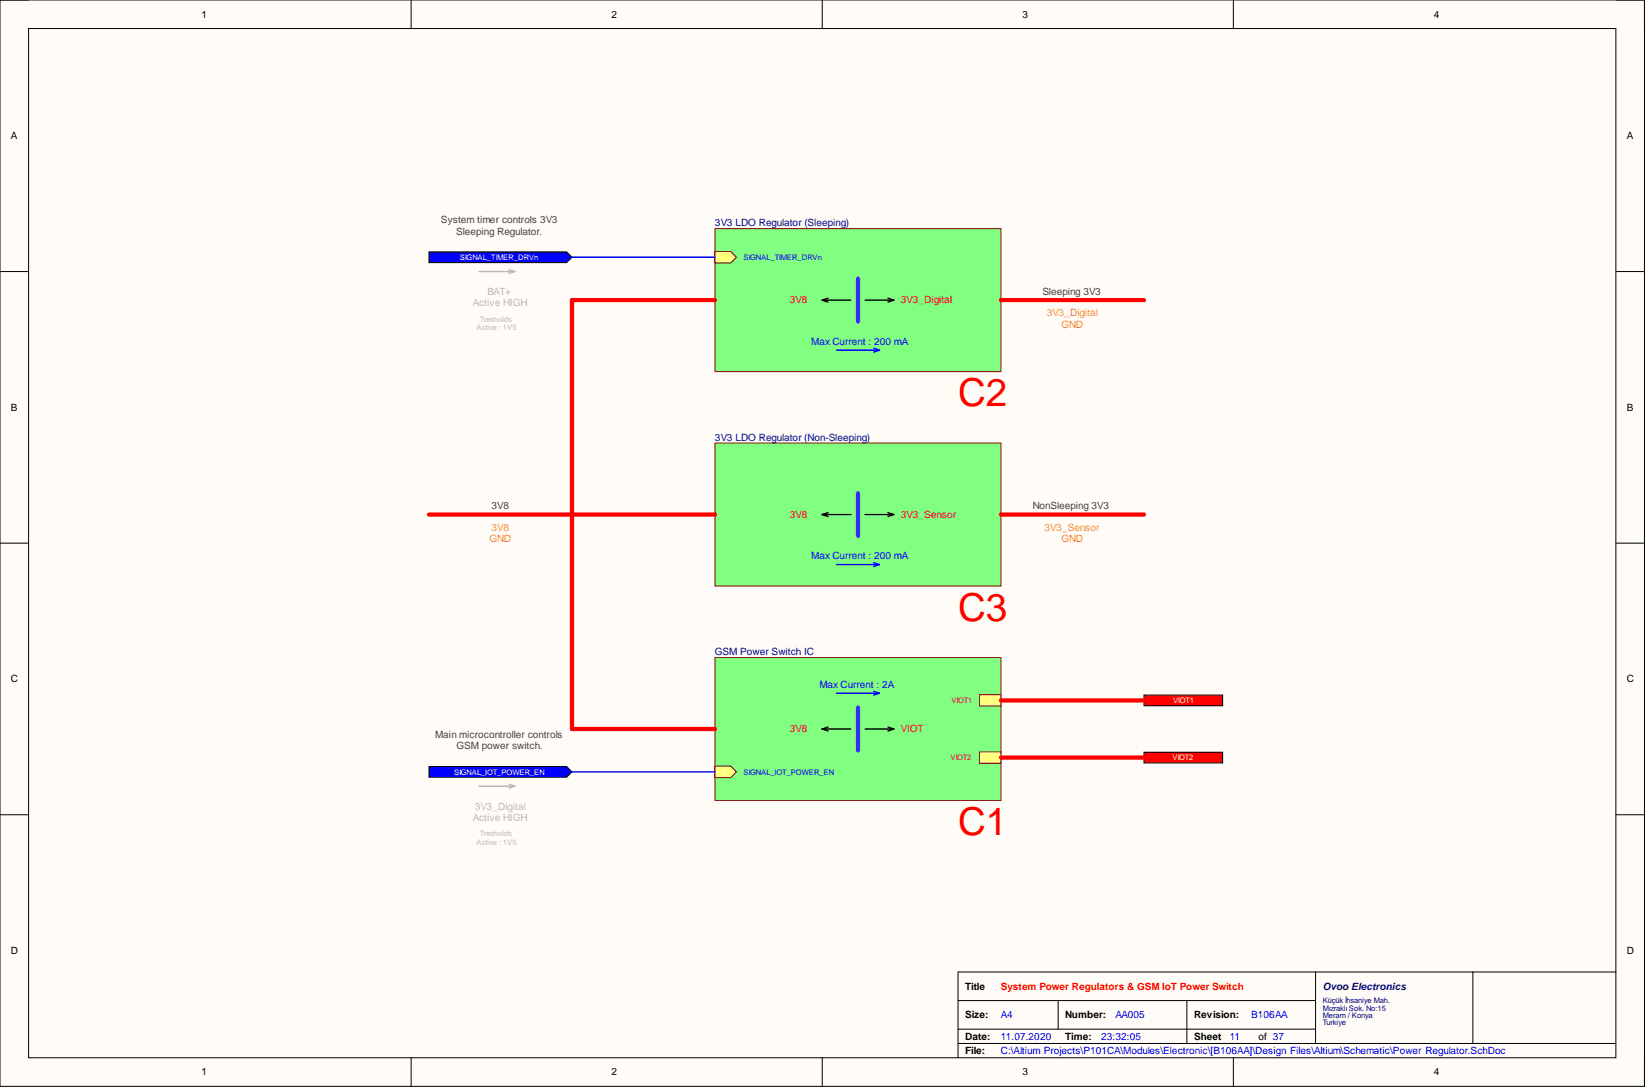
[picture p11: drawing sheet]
<svg xmlns="http://www.w3.org/2000/svg" width="292mm" height="193mm" viewBox="0 0 292 193" stroke-linecap="round" stroke-linejoin="round" font-family="sans-serif">
<path d="M0 0h292v192.9h-292z" fill-rule="evenodd" fill="#fffcf8"/>
<path d="M0 0h292v192.9h-292z" fill="none" stroke="#000" stroke-width=".18"/>
<path d="M5.1 5.1h281.8v182.7h-281.8z" fill-rule="evenodd" fill="#fffcf8"/>
<g fill="none" stroke="#000" stroke-width=".18">
<path d="M0 0h5.1M73 0v5.1M146 0v5.1M219 0v5.1M286.9 0h5.1v5.1M5.1 5.1h281.8v182.7h-281.8zM0 48.2h5.1M286.9 48.2h5.1M0 96.4h5.1M286.9 96.4h5.1M0 144.6h5.1M286.9 144.6h5.1"/>
<path d="M170.1 177.6h63.5M187.9 177.6v5.1M210.8 177.6v7.6M233.6 172.6v12.6M261.5 172.6v12.6M286.9 172.6h-116.8v15.2M73 187.8v5.1M146 187.8v5.1M170.1 185.2h116.8M170.1 182.7h63.5M219 187.8v5.1M292 187.8v5.1"/>
</g>
<path d="M127 116.7h50.7v25.4h-50.7z" fill-rule="evenodd" fill="#80ff80"/>
<path d="M127 116.7h50.7v25.4h-50.7z" fill="none" stroke="#800000" stroke-width=".18"/>
<path d="M127 136h2.8l1 1-1 1h-2.8z" fill-rule="evenodd" fill="#ffff80"/>
<path d="M127 136h2.8l1 1-1 1h-2.8z" fill="none" stroke="#800000" stroke-width=".18"/>
<path d="M173.9 133.5h3.8v2h-3.8z" fill-rule="evenodd" fill="#ffff80"/>
<path d="M173.9 133.5h3.8v2h-3.8z" fill="none" stroke="#800000" stroke-width=".18"/>
<path d="M173.9 123.3h3.8v2.1h-3.8z" fill-rule="evenodd" fill="#ffff80"/>
<path d="M173.9 123.3h3.8v2.1h-3.8z" fill="none" stroke="#800000" stroke-width=".18"/>
<path d="M127 78.7h50.7v25.3h-50.7z" fill-rule="evenodd" fill="#80ff80"/>
<path d="M127 78.7h50.7v25.3h-50.7z" fill="none" stroke="#800000" stroke-width=".18"/>
<path d="M127 40.6h50.7v25.4h-50.7z" fill-rule="evenodd" fill="#80ff80"/>
<path d="M127 40.6h50.7v25.4h-50.7z" fill="none" stroke="#800000" stroke-width=".18"/>
<path d="M127 44.7h2.8l1 1-1 1h-2.8z" fill-rule="evenodd" fill="#ffff80"/>
<path d="M127 44.7h2.8l1 1-1 1h-2.8z" fill="none" stroke="#800000" stroke-width=".18"/>
<path d="M127 53.3h-25.4v76.1h25.4M177.7 53.3h25.4M76.2 91.3h50.8M177.7 91.3h25.4" fill="none" stroke="#f00" stroke-width=".76"/>
<path d="M85.1 48.2h6.3M90.4 47.9l1 .3M91.4 48.2l-1 .3" fill="none" stroke="#b7b7b7" stroke-width=".25"/>
<path d="M76.2 44.7h24.4l1 1-1 .9h-24.4z" fill-rule="evenodd" fill="#00f"/>
<path d="M76.2 44.7h24.4l1 1-1 .9h-24.4z" fill="none" stroke="#000" stroke-width=".18"/>
<path d="M85.1 139.6h6.3M90.4 139.2l1 .4M91.4 139.6l-1 .3" fill="none" stroke="#b7b7b7" stroke-width=".25"/>
<path d="M76.2 136.1h24.4l1 .9-1 1h-24.4z" fill-rule="evenodd" fill="#00f"/>
<path d="M76.2 136.1h24.4l1 .9-1 1h-24.4z" fill="none" stroke="#000" stroke-width=".18"/>
<path d="M203.1 123.4h14v1.9h-14z" fill-rule="evenodd" fill="#f00"/>
<path d="M203.1 123.4h14v1.9h-14z" fill="none" stroke="#000" stroke-width=".18"/>
<path d="M203.1 133.5h14v1.9h-14z" fill-rule="evenodd" fill="#f00"/>
<path d="M203.1 133.5h14v1.9h-14z" fill="none" stroke="#000" stroke-width=".18"/>
<path d="M101.6 45.7h25.4M148.5 62.2h7.7M155.1 61.8l1.1 .4M156.2 62.2l-1.1 .3M155.1 99.9l1.1 .3M148.5 100.2h7.7M156.2 100.2l-1.1 .4M101.6 137h25.4M148.5 123.1h7.7M155.1 122.7l1.1 .4M156.2 123.1l-1.1 .3" fill="none" stroke="#00f" stroke-width=".25"/>
<path d="M152.4 49.5v7.6M152.4 87.5v7.7M152.4 125.6v7.6" fill="none" stroke="#90f" stroke-width=".76"/>
<g fill="none" stroke="#000" stroke-width=".25">
<path d="M146 53.3h5.1M146 53.3l1 .3M147 52.9l-1 .4M153.6 53.3h5.1M157.7 52.9l1 .4M158.7 53.3l-1 .3M146 91.3h5.1M146 91.3l1 .4M147 91l-1 .3M153.6 91.3h5.1M157.7 91l1 .3M158.7 91.3l-1 .4"/>
<path d="M146 129.4h5.1M146 129.4l1 .4M147 129.1l-1 .3M153.6 129.4h5.1M157.7 129.1l1 .3M158.7 129.4l-1 .4"/>
</g>
<path d="M177.7 124.3h25.4M177.7 134.5h25.4" fill="none" stroke="#f00" stroke-width=".76"/>
<g font-size="6.9" fill="#f00">
<text x="170.1" y="72.1">C2</text>
<text x="170.1" y="110.2">C3</text>
<text x="170.1" y="148.3">C1</text>
</g>
<g font-size="1.8">
<text x="35.8" y="3.1">1</text>
<text x="108.6" y="3.1">2</text>
<text x="181.6" y="3.1">3</text>
<text x="254.6" y="3.1">4</text>
<text x="1.9" y="24.7">A</text>
<text x="288.9" y="24.7">A</text>
<text x="1.9" y="72.9">B</text>
<text x="288.9" y="72.9">B</text>
<text x="1.9" y="121.1">C</text>
<text x="288.9" y="121.1">C</text>
<text x="1.9" y="169.3">D</text>
<text x="288.9" y="169.3">D</text>
<text x="171.4" y="175.7">Title</text>
<text x="171.4" y="180.8">Size:</text>
<text x="171.4" y="184.6">Date:</text>
<text x="189.2" y="180.8">Number:</text>
<text x="189.2" y="184.6">Time:</text>
<text x="212" y="180.8">Revision:</text>
<text x="212" y="184.6">Sheet</text>
<text x="223.4" y="184.6">of 37</text>
<text x="35.8" y="190.9">1</text>
<text x="108.6" y="190.9">2</text>
<text x="171.4" y="187.1">File:</text>
<text x="181.6" y="190.9">3</text>
<text x="254.6" y="190.9">4</text>
</g>
<g font-size="1.8" fill="#434343">
<text x="78.3" y="39.7">System timer controls 3V3</text>
<text x="81" y="41.7">Sleeping Regulator.</text>
<text x="185.1" y="52.4">Sleeping 3V3</text>
<text x="87.3" y="90.4">3V8</text>
<text x="183.4" y="90.4">NonSleeping 3V3</text>
<text x="77.3" y="131">Main microcontroller controls</text>
<text x="81.1" y="133.1">GSM power switch.</text>
</g>
<g font-size="1.8" fill="#000080">
<text x="127" y="40.2">3V3 LDO Regulator (Sleeping)</text>
<text x="127" y="78.2">3V3 LDO Regulator (Non-Sleeping)</text>
<text x="127" y="116.3">GSM Power Switch IC</text>
<text x="234.9" y="175.7">Ovoo Electronics</text>
</g>
<g font-size="1.8" fill="#b7b7b7">
<text x="86.6" y="52.4">BAT+</text>
<text x="84" y="54.4">Active HIGH</text>
<text x="84.3" y="143.7">3V3_Digital</text>
<text x="84" y="145.7">Active HIGH</text>
</g>
<g font-size="1.8" fill="#f00">
<text x="140.2" y="53.9">3V8</text>
<text x="160" y="53.9">3V3_Digital</text>
<text x="140.2" y="91.9">3V8</text>
<text x="160" y="91.9">3V3_Sensor</text>
<text x="140.2" y="130">3V8</text>
<text x="160" y="130">VIOT</text>
<text x="177.7" y="175.7">System Power Regulators &amp; GSM IoT Power Switch</text>
</g>
<g font-size="1.8" fill="#f90">
<text x="185.9" y="56.2">3V3_Digital</text>
<text x="188.5" y="58.2">GND</text>
<text x="87.3" y="94.2">3V8</text>
<text x="185.4" y="94.2">3V3_Sensor</text>
<text x="86.9" y="96.3">GND</text>
<text x="188.5" y="96.3">GND</text>
</g>
<g font-size="1.8" fill="#00f">
<text x="144.1" y="61.2">Max Current : 200 mA</text>
<text x="144.1" y="99.3">Max Current : 200 mA</text>
<text x="145.5" y="122.1">Max Current : 2A</text>
<text x="177.7" y="184.6">11.07.2020</text>
<text x="177.7" y="180.8">A4</text>
<text x="195.5" y="184.6">23:32:05</text>
<text x="198.1" y="180.8">AA005</text>
<text x="218.4" y="184.6">11</text>
<text x="222.2" y="180.8">B106AA</text>
<text x="177.7" y="187.1">C:\Altium Projects\P101CA\Modules\Electronic\[B106AA]\Design Files\Altium\Schematic\Power Regulator.SchDoc</text>
</g>
<g font-size="1.4" fill="#fff">
<text x="81.7" y="46.2">SIGNAL_TIMER_DRVn</text>
<text x="208.3" y="124.8">VIOT1</text>
<text x="80.7" y="137.5">SIGNAL_IOT_POWER_EN</text>
<text x="208.2" y="135">VIOT2</text>
</g>
<g font-size="1.4" fill="#00f">
<text x="132" y="46.2">SIGNAL_TIMER_DRVn</text>
<text x="132" y="137.5">SIGNAL_IOT_POWER_EN</text>
</g>
<g font-size="1.4" fill="#b7b7b7">
<text x="84.6" y="58.6">Active : 1V5</text>
<text x="85.2" y="57.1">Tresholds</text>
<text x="84.6" y="150">Active : 1V5</text>
<text x="85.2" y="148.4">Tresholds</text>
</g>
<g font-size="1.4" fill="#f00">
<text x="168.9" y="124.8">VIOT1</text>
<text x="168.8" y="135">VIOT2</text>
</g>
<g font-size="1.4" fill="#000080">
<text x="234.9" y="178.1">Küçük İhsaniye Mah.</text>
<text x="234.9" y="179.4">MızraklıSok. No:15</text>
<text x="234.9" y="180.7">Meram / Konya</text>
<text x="234.9" y="181.9">Turkiye</text>
</g>
</svg>
